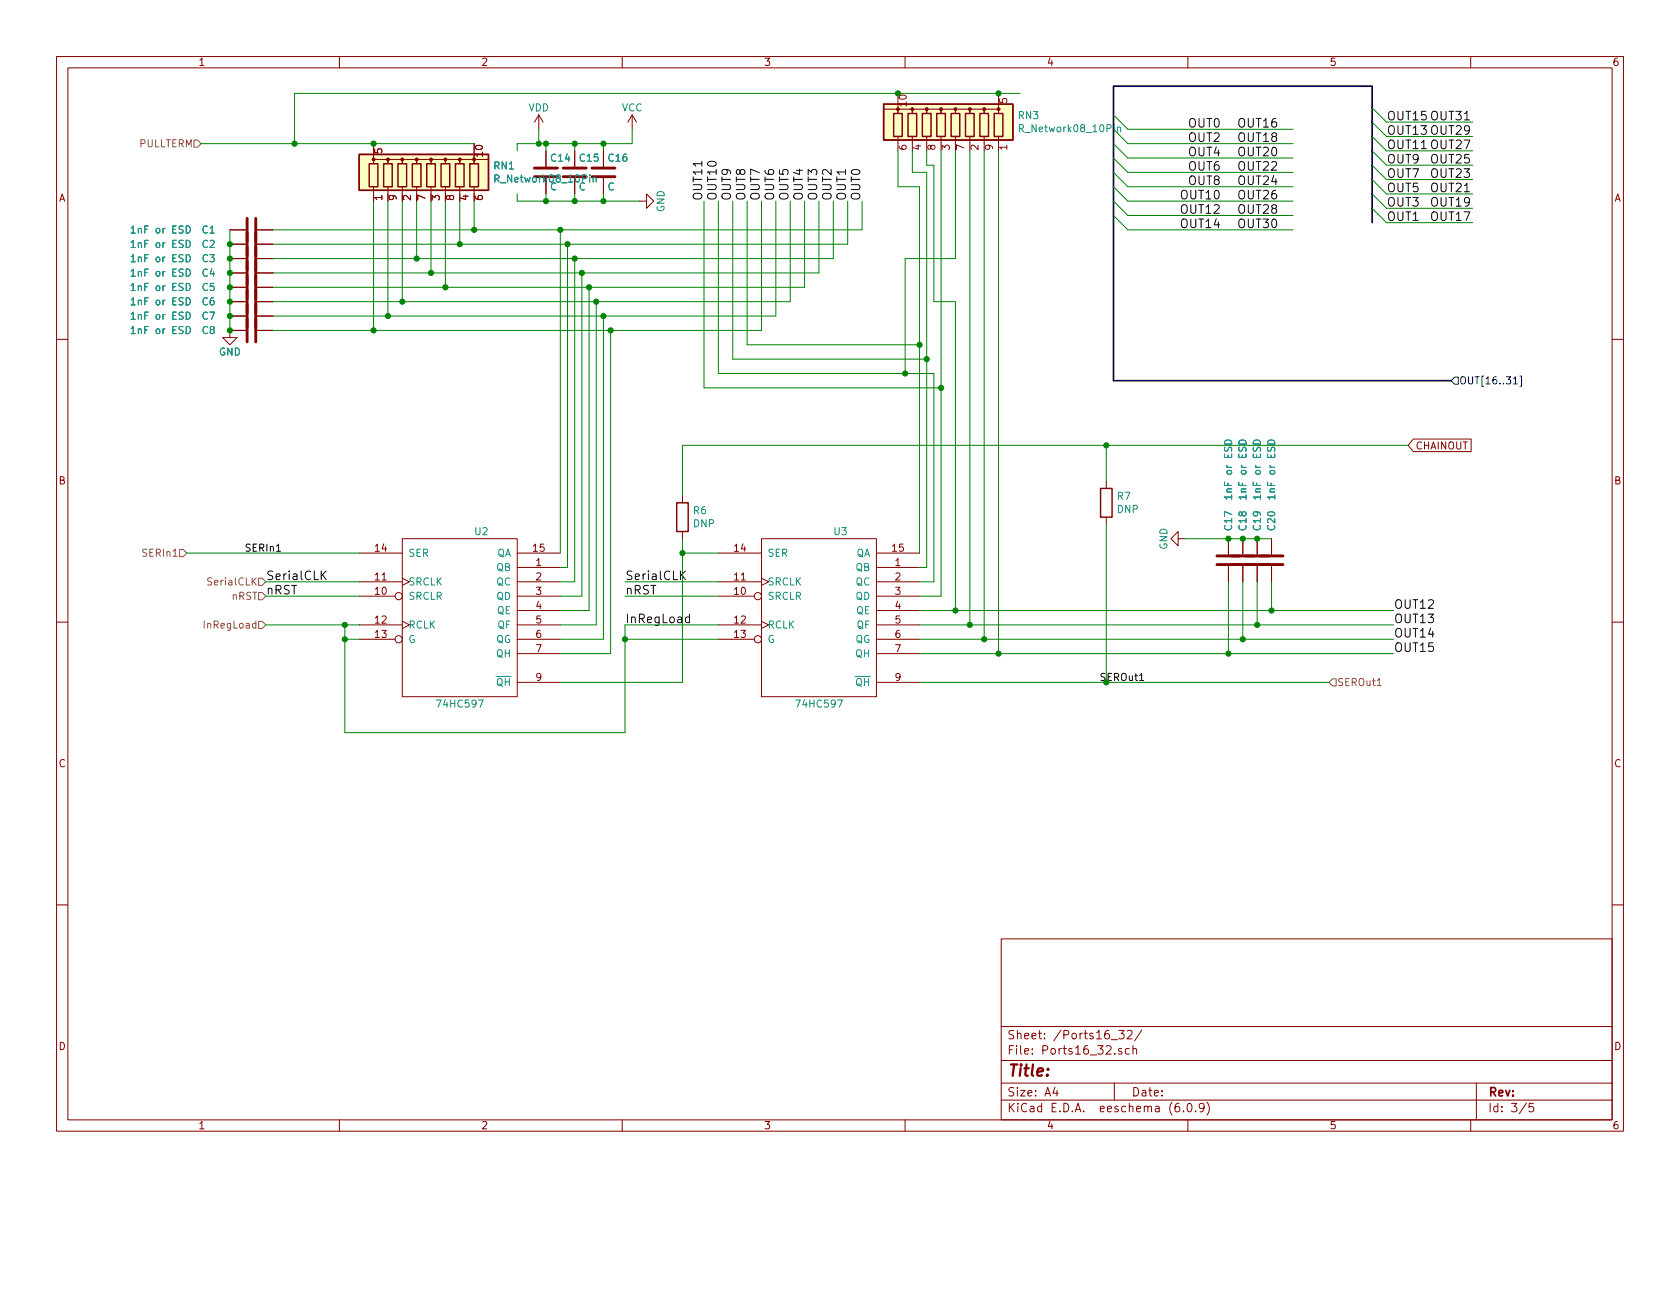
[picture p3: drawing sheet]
EESchema Schematic File Version 4
EELAYER 30 0
EELAYER END
$Descr A4 11693 8268
encoding utf-8
Sheet 3 5
Title ""
Date ""
Rev ""
Comp ""
Comment1 ""
Comment2 ""
Comment3 ""
Comment4 ""
$EndDescr
$Comp
L SerialIOProc-rescue:74HC595-SerialIOProc-rescue U3
U 1 1
P 5700 4300
AR Path="/5CFC7757/5CEA012A" Ref="U3"  Part="1" 
AR Path="/5CFEE74D/5CEA012A" Ref="U?"  Part="1" 
AR Path="/5CE81FF5/5CEA012A" Ref="U?"  Part="1" 
AR Path="/5CEA012A" Ref="U3"  Part="1" 
F 0 "U3" H 5850 4900 50  0000 C CNN
F 1 "74HC597" H 5700 3700 50  0000 C CNN
F 2 "SMD_Packages:SO-16-N" H 5700 4300 50  0001 C CNN
F 3 "" H 5700 4300 50  0001 C CNN
	1    5700 4300
	1    0    0    -1  
$EndComp
Text Label 4350 4350 0    60   ~ 0
InRegLoad
Text Label 4350 4150 0    60   ~ 0
nRST
Text Label 4350 4050 0    60   ~ 0
SerialCLK
$Comp
L SerialIOProc-rescue:74HC595-SerialIOProc-rescue U2
U 1 1
P 3200 4300
AR Path="/5CFC7757/5CEA010C" Ref="U2"  Part="1" 
AR Path="/5CFEE74D/5CEA010C" Ref="U?"  Part="1" 
AR Path="/5CE81FF5/5CEA010C" Ref="U?"  Part="1" 
AR Path="/5CEA010C" Ref="U2"  Part="1" 
F 0 "U2" H 3350 4900 50  0000 C CNN
F 1 "74HC597" H 3200 3700 50  0000 C CNN
F 2 "SMD_Packages:SO-16-N" H 3200 4300 50  0001 C CNN
F 3 "" H 3200 4300 50  0001 C CNN
	1    3200 4300
	1    0    0    -1  
$EndComp
Text Label 1850 4150 0    60   ~ 0
nRST
Text Label 1850 4050 0    60   ~ 0
SerialCLK
$Comp
L power:VDD #PWR010
U 1 1
P 3750 900
AR Path="/5CFC7757/5CEA0111" Ref="#PWR010"  Part="1" 
AR Path="/5CFEE74D/5CEA0111" Ref="#PWR?"  Part="1" 
AR Path="/5CE81FF5/5CEA0111" Ref="#PWR?"  Part="1" 
F 0 "#PWR010" H 3750 750 50  0001 C CNN
F 1 "VDD" H 3750 1050 50  0000 C CNN
F 2 "" H 3750 900 50  0001 C CNN
F 3 "" H 3750 900 50  0001 C CNN
	1    3750 900 
	1    0    0    -1  
$EndComp
Wire Wire Line
	9250 4750 7700 4750
Wire Wire Line
	2600 2300 2600 1400
Wire Wire Line
	2700 1400 2700 2200
Wire Wire Line
	2800 2100 2800 1400
Wire Wire Line
	3750 1000 3750 900 
Wire Wire Line
	3900 3850 3900 1600
Connection ~ 3900 1600
Wire Wire Line
	3950 1700 3950 3950
Wire Wire Line
	3950 3950 3900 3950
Connection ~ 3950 1700
Wire Wire Line
	3900 4050 4000 4050
Wire Wire Line
	4000 4050 4000 1800
Connection ~ 4000 1800
Wire Wire Line
	4050 1900 4050 4150
Wire Wire Line
	4050 4150 3900 4150
Connection ~ 4050 1900
Wire Wire Line
	3900 4250 4100 4250
Wire Wire Line
	4100 4250 4100 2000
Connection ~ 4100 2000
Wire Wire Line
	4150 2100 4150 4350
Wire Wire Line
	4150 4350 3900 4350
Connection ~ 4150 2100
Wire Wire Line
	4200 2200 4200 4450
Wire Wire Line
	4200 4450 3900 4450
Connection ~ 4200 2200
Wire Wire Line
	3900 4550 4250 4550
Wire Wire Line
	4250 4550 4250 2300
Connection ~ 4250 2300
Wire Wire Line
	6450 3950 6400 3950
Wire Wire Line
	6400 4050 6500 4050
Wire Wire Line
	6550 4150 6400 4150
Wire Wire Line
	3900 4750 4750 4750
Wire Wire Line
	4750 4750 4750 3850
Wire Wire Line
	4750 3850 5000 3850
Wire Wire Line
	4350 4150 5000 4150
Wire Wire Line
	2500 4150 1850 4150
Wire Wire Line
	1850 4050 2500 4050
Wire Wire Line
	4350 4050 5000 4050
Wire Wire Line
	5000 4350 4350 4350
Wire Wire Line
	4350 4350 4350 4450
Wire Wire Line
	2500 4350 2400 4350
Wire Wire Line
	2400 4350 2400 4450
Wire Wire Line
	2400 4450 2500 4450
$Comp
L Device:C C15
U 1 1
P 4000 1200
AR Path="/5CFC7757/5CEA0135" Ref="C15"  Part="1" 
AR Path="/5CFEE74D/5CEA0135" Ref="C?"  Part="1" 
AR Path="/5CE81FF5/5CEA0135" Ref="C?"  Part="1" 
F 0 "C15" H 4025 1300 50  0000 L CNN
F 1 "C" H 4025 1100 50  0000 L CNN
F 2 "Capacitor_SMD:C_0603_1608Metric_Pad1.08x0.95mm_HandSolder" H 4038 1050 50  0001 C CNN
F 3 "" H 4000 1200 50  0001 C CNN
	1    4000 1200
	1    0    0    -1  
$EndComp
Wire Wire Line
	3600 1050 3600 1000
Wire Wire Line
	3800 1000 3800 1050
Connection ~ 3750 1000
Wire Wire Line
	4000 1000 4000 1050
Connection ~ 3800 1000
Wire Wire Line
	3600 1350 3600 1400
Wire Wire Line
	3800 1350 3800 1400
Connection ~ 3800 1400
Wire Wire Line
	4000 1350 4000 1400
Connection ~ 4000 1400
$Comp
L Device:C C16
U 1 1
P 4200 1200
AR Path="/5CFC7757/5CEA0113" Ref="C16"  Part="1" 
AR Path="/5CFEE74D/5CEA0113" Ref="C?"  Part="1" 
AR Path="/5CE81FF5/5CEA0113" Ref="C?"  Part="1" 
F 0 "C16" H 4225 1300 50  0000 L CNN
F 1 "C" H 4225 1100 50  0000 L CNN
F 2 "Capacitor_SMD:C_0603_1608Metric_Pad1.08x0.95mm_HandSolder" H 4238 1050 50  0001 C CNN
F 3 "" H 4200 1200 50  0001 C CNN
	1    4200 1200
	1    0    0    -1  
$EndComp
Wire Wire Line
	4200 1400 4200 1350
Connection ~ 4200 1400
Wire Wire Line
	4200 1000 4200 1050
Connection ~ 4000 1000
Connection ~ 4200 1000
$Comp
L power:VCC #PWR011
U 1 1
P 4400 900
AR Path="/5CFC7757/5CEA0137" Ref="#PWR011"  Part="1" 
AR Path="/5CFEE74D/5CEA0137" Ref="#PWR?"  Part="1" 
AR Path="/5CE81FF5/5CEA0137" Ref="#PWR?"  Part="1" 
F 0 "#PWR011" H 4400 750 50  0001 C CNN
F 1 "VCC" H 4400 1050 50  0000 C CNN
F 2 "" H 4400 900 50  0001 C CNN
F 3 "" H 4400 900 50  0001 C CNN
	1    4400 900 
	1    0    0    -1  
$EndComp
Wire Wire Line
	4400 900  4400 1000
Wire Wire Line
	4400 1000 4200 1000
$Comp
L power:GND #PWR012
U 1 1
P 4450 1400
AR Path="/5CFC7757/5CFFCB71" Ref="#PWR012"  Part="1" 
AR Path="/5CFEE74D/5CFFCB71" Ref="#PWR?"  Part="1" 
AR Path="/5CE81FF5/5CFFCB71" Ref="#PWR?"  Part="1" 
F 0 "#PWR012" H 4450 1150 50  0001 C CNN
F 1 "GND" H 4450 1250 50  0000 C CNN
F 2 "" H 4450 1400 50  0001 C CNN
F 3 "" H 4450 1400 50  0001 C CNN
	1    4450 1400
	0    -1   -1   0   
$EndComp
Wire Wire Line
	3600 1400 3800 1400
Wire Wire Line
	5800 1800 4000 1800
Wire Wire Line
	5900 1700 3950 1700
Text Label 6000 1400 1    60   ~ 0
OUT0
Text Label 5900 1400 1    60   ~ 0
OUT1
Text Label 5800 1400 1    60   ~ 0
OUT2
Text Label 5700 1400 1    60   ~ 0
OUT3
Text Label 5600 1400 1    60   ~ 0
OUT4
Text Label 5500 1400 1    60   ~ 0
OUT5
Text Label 5400 1400 1    60   ~ 0
OUT6
Text Label 5300 1400 1    60   ~ 0
OUT7
Text Label 5200 1400 1    60   ~ 0
OUT8
Text Label 5100 1400 1    60   ~ 0
OUT9
Text Label 5000 1400 1    60   ~ 0
OUT10
Text Label 4900 1400 1    60   ~ 0
OUT11
Text Label 9700 4250 0    60   ~ 0
OUT12
Text Label 9700 4350 0    60   ~ 0
OUT13
Text Label 9700 4450 0    60   ~ 0
OUT14
Text Label 9700 4550 0    60   ~ 0
OUT15
Text Label 8500 900  2    60   ~ 0
OUT0
Text Label 8500 1000 2    60   ~ 0
OUT2
Text Label 8500 1100 2    60   ~ 0
OUT4
Text Label 8500 1200 2    60   ~ 0
OUT6
Text Label 8500 1300 2    60   ~ 0
OUT8
Text Label 8500 1400 2    60   ~ 0
OUT10
Text Label 8500 1500 2    60   ~ 0
OUT12
Text Label 8500 1600 2    60   ~ 0
OUT14
Text Label 9650 1550 0    60   ~ 0
OUT1
Text Label 9650 1450 0    60   ~ 0
OUT3
Text Label 9650 1350 0    60   ~ 0
OUT5
Text Label 9650 1250 0    60   ~ 0
OUT7
Text Label 9650 1150 0    60   ~ 0
OUT9
Text Label 9650 1050 0    60   ~ 0
OUT11
Text Label 9650 950  0    60   ~ 0
OUT13
Text Label 9650 850  0    60   ~ 0
OUT15
Wire Wire Line
	6400 3850 6400 2400
Wire Wire Line
	6400 2400 5200 2400
Wire Wire Line
	6450 3950 6450 2500
Wire Wire Line
	6450 2500 5100 2500
Wire Wire Line
	6500 4050 6500 2600
Wire Wire Line
	6500 2600 6300 2600
Wire Wire Line
	6550 2700 6550 4150
Wire Wire Line
	2600 2300 4250 2300
Wire Wire Line
	2700 2200 4200 2200
Wire Wire Line
	2800 2100 4150 2100
Wire Wire Line
	3900 1600 6000 1600
Wire Wire Line
	4050 1900 5700 1900
Wire Wire Line
	4100 2000 5600 2000
Wire Wire Line
	4150 2100 5500 2100
Wire Wire Line
	4200 2200 5400 2200
Wire Wire Line
	4250 2300 5300 2300
Wire Wire Line
	3750 1000 3600 1000
Wire Wire Line
	3800 1000 3750 1000
Wire Wire Line
	3800 1400 4000 1400
Wire Wire Line
	4000 1400 4200 1400
Wire Wire Line
	4200 1400 4450 1400
Wire Wire Line
	4000 1000 3800 1000
Wire Wire Line
	4200 1000 4000 1000
Wire Wire Line
	4900 2700 6550 2700
Wire Wire Line
	4350 4450 5000 4450
Wire Wire Line
	1300 3850 2500 3850
Text HLabel 9250 4750 2    50   Input ~ 0
SEROut1
Text HLabel 1300 3850 0    50   Input ~ 0
SERIn1
Text HLabel 10100 2650 2    50   Input ~ 0
OUT[16..31]
Wire Bus Line
	10100 2650 7750 2650
Entry Wire Line
	7750 1000 7850 1100
Entry Wire Line
	7750 1100 7850 1200
Entry Wire Line
	7750 1200 7850 1300
Entry Wire Line
	7750 1300 7850 1400
Entry Wire Line
	7750 1400 7850 1500
Entry Wire Line
	7750 1500 7850 1600
Entry Wire Line
	7750 900  7850 1000
Entry Wire Line
	7750 800  7850 900 
Wire Bus Line
	7750 600  9550 600 
Entry Wire Line
	9550 750  9650 850 
Entry Wire Line
	9550 850  9650 950 
Entry Wire Line
	9550 950  9650 1050
Entry Wire Line
	9550 1050 9650 1150
Entry Wire Line
	9550 1150 9650 1250
Entry Wire Line
	9550 1250 9650 1350
Entry Wire Line
	9550 1350 9650 1450
Entry Wire Line
	9550 1450 9650 1550
Text HLabel 1400 1000 0    50   Input ~ 0
PULLTERM
Wire Wire Line
	2050 650  2050 1000
Connection ~ 2050 1000
Wire Wire Line
	2050 1000 1400 1000
$Comp
L Device:C C20
U 1 1
P 8850 3900
AR Path="/5CFC7757/5CEA014B" Ref="C20"  Part="1" 
AR Path="/5CFEE74D/5CEA014B" Ref="C?"  Part="1" 
AR Path="/5CE81FF5/5CEA014B" Ref="C?"  Part="1" 
F 0 "C20" V 8850 3550 50  0000 L CNN
F 1 "1nF or ESD" V 8850 3050 50  0000 L CNN
F 2 "Capacitor_SMD:C_0603_1608Metric_Pad1.08x0.95mm_HandSolder" H 8888 3750 50  0001 C CNN
F 3 "" H 8850 3900 50  0001 C CNN
	1    8850 3900
	-1   0    0    1   
$EndComp
$Comp
L Device:C C19
U 1 1
P 8750 3900
AR Path="/5CFC7757/5CEA014C" Ref="C19"  Part="1" 
AR Path="/5CFEE74D/5CEA014C" Ref="C?"  Part="1" 
AR Path="/5CE81FF5/5CEA014C" Ref="C?"  Part="1" 
F 0 "C19" V 8750 3550 50  0000 L CNN
F 1 "1nF or ESD" V 8750 3050 50  0000 L CNN
F 2 "Capacitor_SMD:C_0603_1608Metric_Pad1.08x0.95mm_HandSolder" H 8788 3750 50  0001 C CNN
F 3 "" H 8750 3900 50  0001 C CNN
	1    8750 3900
	-1   0    0    1   
$EndComp
$Comp
L Device:C C18
U 1 1
P 8650 3900
AR Path="/5CFC7757/5CEA0129" Ref="C18"  Part="1" 
AR Path="/5CFEE74D/5CEA0129" Ref="C?"  Part="1" 
AR Path="/5CE81FF5/5CEA0129" Ref="C?"  Part="1" 
F 0 "C18" V 8650 3550 50  0000 L CNN
F 1 "1nF or ESD" V 8650 3050 50  0000 L CNN
F 2 "Capacitor_SMD:C_0603_1608Metric_Pad1.08x0.95mm_HandSolder" H 8688 3750 50  0001 C CNN
F 3 "" H 8650 3900 50  0001 C CNN
	1    8650 3900
	-1   0    0    1   
$EndComp
$Comp
L Device:C C17
U 1 1
P 8550 3900
AR Path="/5CFC7757/5CFFCB86" Ref="C17"  Part="1" 
AR Path="/5CFEE74D/5CFFCB86" Ref="C?"  Part="1" 
AR Path="/5CE81FF5/5CFFCB86" Ref="C?"  Part="1" 
F 0 "C17" V 8550 3550 50  0000 L CNN
F 1 "1nF or ESD" V 8550 3050 50  0000 L CNN
F 2 "Capacitor_SMD:C_0603_1608Metric_Pad1.08x0.95mm_HandSolder" H 8588 3750 50  0001 C CNN
F 3 "" H 8550 3900 50  0001 C CNN
	1    8550 3900
	-1   0    0    1   
$EndComp
$Comp
L power:GND #PWR013
U 1 1
P 8250 3750
AR Path="/5CFC7757/5CEA0150" Ref="#PWR013"  Part="1" 
AR Path="/5CFEE74D/5CEA0150" Ref="#PWR?"  Part="1" 
AR Path="/5CE81FF5/5CEA0150" Ref="#PWR?"  Part="1" 
F 0 "#PWR013" H 8250 3500 50  0001 C CNN
F 1 "GND" H 8250 3600 50  0000 C CNN
F 2 "" H 8250 3750 50  0001 C CNN
F 3 "" H 8250 3750 50  0001 C CNN
	1    8250 3750
	0    1    1    0   
$EndComp
Connection ~ 8750 3750
Wire Wire Line
	8750 3750 8850 3750
Connection ~ 8650 3750
Wire Wire Line
	8650 3750 8750 3750
Connection ~ 8550 3750
Wire Wire Line
	8550 3750 8650 3750
Wire Wire Line
	8850 4050 8850 4250
Connection ~ 8850 4250
Wire Wire Line
	8750 4050 8750 4350
Connection ~ 8750 4350
Wire Wire Line
	8650 4050 8650 4450
Connection ~ 8650 4450
Wire Wire Line
	8550 4050 8550 4550
Connection ~ 8550 4550
Wire Wire Line
	8250 3750 8550 3750
Text HLabel 1850 4050 0    50   Input ~ 0
SerialCLK
Text HLabel 1850 4150 0    50   Input ~ 0
nRST
Text HLabel 1850 4350 0    50   Input ~ 0
InRegLoad
Wire Wire Line
	1850 4350 2400 4350
Connection ~ 2400 4350
Wire Wire Line
	2400 4450 2400 5100
Wire Wire Line
	2400 5100 4350 5100
Wire Wire Line
	4350 5100 4350 4450
Connection ~ 2400 4450
Connection ~ 4350 4450
Text Label 8900 900  2    60   ~ 0
OUT16
Text Label 8900 1000 2    60   ~ 0
OUT18
Text Label 8900 1100 2    60   ~ 0
OUT20
Text Label 8900 1200 2    60   ~ 0
OUT22
Text Label 8900 1300 2    60   ~ 0
OUT24
Text Label 8900 1400 2    60   ~ 0
OUT26
Text Label 8900 1500 2    60   ~ 0
OUT28
Text Label 8900 1600 2    60   ~ 0
OUT30
Text Label 9950 1550 0    60   ~ 0
OUT17
Text Label 9950 1450 0    60   ~ 0
OUT19
Text Label 9950 1350 0    60   ~ 0
OUT21
Text Label 9950 1250 0    60   ~ 0
OUT23
Text Label 9950 1150 0    60   ~ 0
OUT25
Text Label 9950 1050 0    60   ~ 0
OUT27
Text Label 9950 950  0    60   ~ 0
OUT29
Text Label 9950 850  0    60   ~ 0
OUT31
Wire Wire Line
	9650 1550 10250 1550
Wire Wire Line
	9650 1450 10250 1450
Wire Wire Line
	9650 1350 10250 1350
Wire Wire Line
	9650 1250 10250 1250
Wire Wire Line
	9650 1150 10250 1150
Wire Wire Line
	9650 1050 10250 1050
Wire Wire Line
	9650 950  10250 950 
Wire Wire Line
	9650 850  10250 850 
Wire Wire Line
	7850 900  9000 900 
Wire Wire Line
	7850 1000 9000 1000
Wire Wire Line
	7850 1100 9000 1100
Wire Wire Line
	7850 1200 9000 1200
Wire Wire Line
	7850 1300 9000 1300
Wire Wire Line
	7850 1400 9000 1400
Wire Wire Line
	7850 1500 9000 1500
Wire Wire Line
	7850 1600 9000 1600
Text Label 1700 3850 0    50   ~ 0
SERIn1
Text Label 7650 4750 0    50   ~ 0
SEROut1
$Comp
L Device:C C14
U 1 1
P 3800 1200
AR Path="/5CFC7757/5CE4B454" Ref="C14"  Part="1" 
AR Path="/5CFEE74D/5CE4B454" Ref="C?"  Part="1" 
AR Path="/5CE81FF5/5CE4B454" Ref="C?"  Part="1" 
F 0 "C14" H 3825 1300 50  0000 L CNN
F 1 "C" H 3825 1100 50  0000 L CNN
F 2 "Capacitor_SMD:C_0603_1608Metric_Pad1.08x0.95mm_HandSolder" H 3838 1050 50  0001 C CNN
F 3 "" H 3800 1200 50  0001 C CNN
	1    3800 1200
	1    0    0    -1  
$EndComp
$Comp
L Device:R R7
U 1 1
P 7700 3500
F 0 "R7" H 7770 3546 50  0000 L CNN
F 1 "DNP" H 7770 3455 50  0000 L CNN
F 2 "Resistor_SMD:R_0603_1608Metric_Pad0.98x0.95mm_HandSolder" V 7630 3500 50  0001 C CNN
F 3 "~" H 7700 3500 50  0001 C CNN
	1    7700 3500
	1    0    0    -1  
$EndComp
$Comp
L Device:R R6
U 1 1
P 4750 3600
F 0 "R6" H 4820 3646 50  0000 L CNN
F 1 "DNP" H 4820 3555 50  0000 L CNN
F 2 "Resistor_SMD:R_0603_1608Metric_Pad0.98x0.95mm_HandSolder" V 4680 3600 50  0001 C CNN
F 3 "~" H 4750 3600 50  0001 C CNN
	1    4750 3600
	1    0    0    -1  
$EndComp
Wire Wire Line
	4750 3850 4750 3750
Connection ~ 4750 3850
Wire Wire Line
	4750 3450 4750 3100
Wire Wire Line
	4750 3100 7700 3100
Wire Wire Line
	7700 3350 7700 3100
Connection ~ 7700 3100
Wire Wire Line
	7700 3100 9800 3100
Wire Wire Line
	7700 3650 7700 4750
Connection ~ 7700 4750
Wire Wire Line
	7700 4750 6400 4750
Text GLabel 9800 3100 2    50   Input ~ 0
CHAINOUT
Wire Wire Line
	6250 650  2050 650 
Wire Wire Line
	6400 4550 6950 4550
Wire Wire Line
	6400 4450 6850 4450
Wire Wire Line
	6400 4350 6750 4350
Wire Wire Line
	6950 1050 6950 4550
Connection ~ 6950 4550
Wire Wire Line
	6950 4550 8550 4550
Wire Wire Line
	6850 1050 6850 4450
Connection ~ 6850 4450
Wire Wire Line
	6850 4450 8650 4450
Wire Wire Line
	6750 1050 6750 4350
Connection ~ 6750 4350
Wire Wire Line
	6750 4350 8750 4350
Wire Wire Line
	6550 2700 6550 1050
Connection ~ 6550 2700
Wire Wire Line
	6500 1150 6450 1150
Wire Wire Line
	6450 1150 6450 1050
Wire Wire Line
	6450 2500 6450 1200
Wire Wire Line
	6450 1200 6350 1200
Wire Wire Line
	6350 1200 6350 1050
Connection ~ 6450 2500
Wire Wire Line
	6400 1300 6250 1300
Wire Wire Line
	6250 1300 6250 1050
Connection ~ 2600 1000
$Comp
L CLRLibrary:R_Network08_10Pin RN1
U 1 1
P 3000 1200
F 0 "RN1" H 3430 1246 50  0000 L CNN
F 1 "R_Network08_10Pin" H 3430 1155 50  0000 L CNN
F 2 "CLRLibrary:EXBA10P" V 3575 1200 50  0001 C CNN
F 3 "http://www.vishay.com/docs/31509/csc.pdf" H 3000 1200 50  0001 C CNN
	1    3000 1200
	1    0    0    -1  
$EndComp
Wire Wire Line
	2600 1000 3300 1000
Wire Wire Line
	2050 1000 2600 1000
Wire Wire Line
	6400 1300 6400 2400
Connection ~ 6400 2400
Wire Wire Line
	3100 1400 3100 2000
Wire Wire Line
	3100 2000 4100 2000
Wire Wire Line
	3000 1400 3000 1900
Wire Wire Line
	3000 1900 4050 1900
Wire Wire Line
	2900 1400 2900 1800
Wire Wire Line
	2900 1800 4000 1800
Wire Wire Line
	3200 1400 3200 1700
Wire Wire Line
	3200 1700 3950 1700
Wire Wire Line
	3300 1400 3300 1600
Wire Wire Line
	3300 1600 3900 1600
Wire Wire Line
	6950 650  7100 650 
Connection ~ 6250 650 
Wire Wire Line
	6400 4250 6650 4250
Connection ~ 6950 650 
Wire Wire Line
	6250 650  6950 650 
$Comp
L CLRLibrary:R_Network08_10Pin RN3
U 1 1
P 6550 850
F 0 "RN3" H 6020 896 50  0000 R CNN
F 1 "R_Network08_10Pin" H 6020 805 50  0000 R CNN
F 2 "CLRLibrary:EXBA10P" V 7125 850 50  0001 C CNN
F 3 "http://www.vishay.com/docs/31509/csc.pdf" H 6550 850 50  0001 C CNN
	1    6550 850 
	-1   0    0    -1  
$EndComp
Wire Wire Line
	6500 1150 6500 2100
Wire Wire Line
	6500 2100 6650 2100
Wire Wire Line
	6650 2100 6650 4250
Connection ~ 6650 4250
Wire Wire Line
	6650 4250 8850 4250
Wire Wire Line
	6650 1050 6650 1800
Wire Wire Line
	6650 1800 6300 1800
Wire Wire Line
	6300 1800 6300 2600
Connection ~ 6300 2600
Wire Wire Line
	6300 2600 5000 2600
Wire Wire Line
	8850 4250 9700 4250
Wire Wire Line
	8750 4350 9700 4350
Wire Wire Line
	8650 4450 9700 4450
Wire Wire Line
	8550 4550 9700 4550
Wire Wire Line
	4900 1400 4900 2700
Wire Wire Line
	5000 1400 5000 2600
Wire Wire Line
	5100 1400 5100 2500
Wire Wire Line
	5200 1400 5200 2400
Wire Wire Line
	5300 1400 5300 2300
Wire Wire Line
	5400 1400 5400 2200
Wire Wire Line
	5500 1400 5500 2100
Wire Wire Line
	5600 1400 5600 2000
Wire Wire Line
	5700 1400 5700 1900
Wire Wire Line
	5800 1400 5800 1800
Wire Wire Line
	5900 1400 5900 1700
Wire Wire Line
	6000 1400 6000 1600
$Comp
L Device:C C1
U 1 1
P 1750 1600
AR Path="/5CFC7757/63335283" Ref="C1"  Part="1" 
AR Path="/5CFEE74D/63335283" Ref="C?"  Part="1" 
AR Path="/5CE81FF5/63335283" Ref="C?"  Part="1" 
F 0 "C1" V 1750 1250 50  0000 L CNN
F 1 "1nF or ESD" V 1750 750 50  0000 L CNN
F 2 "Capacitor_SMD:C_0603_1608Metric_Pad1.08x0.95mm_HandSolder" H 1788 1450 50  0001 C CNN
F 3 "" H 1750 1600 50  0001 C CNN
	1    1750 1600
	0    1    1    0   
$EndComp
$Comp
L Device:C C2
U 1 1
P 1750 1700
AR Path="/5CFC7757/63335489" Ref="C2"  Part="1" 
AR Path="/5CFEE74D/63335489" Ref="C?"  Part="1" 
AR Path="/5CE81FF5/63335489" Ref="C?"  Part="1" 
F 0 "C2" V 1750 1350 50  0000 L CNN
F 1 "1nF or ESD" V 1750 850 50  0000 L CNN
F 2 "Capacitor_SMD:C_0603_1608Metric_Pad1.08x0.95mm_HandSolder" H 1788 1550 50  0001 C CNN
F 3 "" H 1750 1700 50  0001 C CNN
	1    1750 1700
	0    1    1    0   
$EndComp
$Comp
L Device:C C3
U 1 1
P 1750 1800
AR Path="/5CFC7757/63335493" Ref="C3"  Part="1" 
AR Path="/5CFEE74D/63335493" Ref="C?"  Part="1" 
AR Path="/5CE81FF5/63335493" Ref="C?"  Part="1" 
F 0 "C3" V 1750 1450 50  0000 L CNN
F 1 "1nF or ESD" V 1750 950 50  0000 L CNN
F 2 "Capacitor_SMD:C_0603_1608Metric_Pad1.08x0.95mm_HandSolder" H 1788 1650 50  0001 C CNN
F 3 "" H 1750 1800 50  0001 C CNN
	1    1750 1800
	0    1    1    0   
$EndComp
$Comp
L Device:C C4
U 1 1
P 1750 1900
AR Path="/5CFC7757/6333549D" Ref="C4"  Part="1" 
AR Path="/5CFEE74D/6333549D" Ref="C?"  Part="1" 
AR Path="/5CE81FF5/6333549D" Ref="C?"  Part="1" 
F 0 "C4" V 1750 1550 50  0000 L CNN
F 1 "1nF or ESD" V 1750 1050 50  0000 L CNN
F 2 "Capacitor_SMD:C_0603_1608Metric_Pad1.08x0.95mm_HandSolder" H 1788 1750 50  0001 C CNN
F 3 "" H 1750 1900 50  0001 C CNN
	1    1750 1900
	0    1    1    0   
$EndComp
$Comp
L power:GND #PWR017
U 1 1
P 1600 2300
AR Path="/5CFC7757/633354A7" Ref="#PWR017"  Part="1" 
AR Path="/5CFEE74D/633354A7" Ref="#PWR?"  Part="1" 
AR Path="/5CE81FF5/633354A7" Ref="#PWR?"  Part="1" 
F 0 "#PWR017" H 1600 2050 50  0001 C CNN
F 1 "GND" H 1600 2150 50  0000 C CNN
F 2 "" H 1600 2300 50  0001 C CNN
F 3 "" H 1600 2300 50  0001 C CNN
	1    1600 2300
	1    0    0    -1  
$EndComp
Connection ~ 1600 1700
Wire Wire Line
	1600 1700 1600 1600
Connection ~ 1600 1800
Wire Wire Line
	1600 1800 1600 1700
Connection ~ 1600 1900
Wire Wire Line
	1600 1900 1600 1800
Wire Wire Line
	1600 2200 1600 2100
$Comp
L Device:C C5
U 1 1
P 1750 2000
AR Path="/5CFC7757/63340F93" Ref="C5"  Part="1" 
AR Path="/5CFEE74D/63340F93" Ref="C?"  Part="1" 
AR Path="/5CE81FF5/63340F93" Ref="C?"  Part="1" 
F 0 "C5" V 1750 1650 50  0000 L CNN
F 1 "1nF or ESD" V 1750 1150 50  0000 L CNN
F 2 "Capacitor_SMD:C_0603_1608Metric_Pad1.08x0.95mm_HandSolder" H 1788 1850 50  0001 C CNN
F 3 "" H 1750 2000 50  0001 C CNN
	1    1750 2000
	0    1    1    0   
$EndComp
$Comp
L Device:C C6
U 1 1
P 1750 2100
AR Path="/5CFC7757/633411ED" Ref="C6"  Part="1" 
AR Path="/5CFEE74D/633411ED" Ref="C?"  Part="1" 
AR Path="/5CE81FF5/633411ED" Ref="C?"  Part="1" 
F 0 "C6" V 1750 1750 50  0000 L CNN
F 1 "1nF or ESD" V 1750 1250 50  0000 L CNN
F 2 "Capacitor_SMD:C_0603_1608Metric_Pad1.08x0.95mm_HandSolder" H 1788 1950 50  0001 C CNN
F 3 "" H 1750 2100 50  0001 C CNN
	1    1750 2100
	0    1    1    0   
$EndComp
$Comp
L Device:C C7
U 1 1
P 1750 2200
AR Path="/5CFC7757/633411F7" Ref="C7"  Part="1" 
AR Path="/5CFEE74D/633411F7" Ref="C?"  Part="1" 
AR Path="/5CE81FF5/633411F7" Ref="C?"  Part="1" 
F 0 "C7" V 1750 1850 50  0000 L CNN
F 1 "1nF or ESD" V 1750 1350 50  0000 L CNN
F 2 "Capacitor_SMD:C_0603_1608Metric_Pad1.08x0.95mm_HandSolder" H 1788 2050 50  0001 C CNN
F 3 "" H 1750 2200 50  0001 C CNN
	1    1750 2200
	0    1    1    0   
$EndComp
$Comp
L Device:C C8
U 1 1
P 1750 2300
AR Path="/5CFC7757/63341201" Ref="C8"  Part="1" 
AR Path="/5CFEE74D/63341201" Ref="C?"  Part="1" 
AR Path="/5CE81FF5/63341201" Ref="C?"  Part="1" 
F 0 "C8" V 1750 1950 50  0000 L CNN
F 1 "1nF or ESD" V 1750 1450 50  0000 L CNN
F 2 "Capacitor_SMD:C_0603_1608Metric_Pad1.08x0.95mm_HandSolder" H 1788 2150 50  0001 C CNN
F 3 "" H 1750 2300 50  0001 C CNN
	1    1750 2300
	0    1    1    0   
$EndComp
Connection ~ 1600 2000
Wire Wire Line
	1600 2000 1600 1900
Connection ~ 1600 2100
Wire Wire Line
	1600 2100 1600 2000
Connection ~ 1600 2200
Wire Wire Line
	1600 2200 1600 2300
Connection ~ 1600 2300
Wire Wire Line
	1900 1600 3300 1600
Connection ~ 3300 1600
Wire Wire Line
	1900 1700 3200 1700
Connection ~ 3200 1700
Wire Wire Line
	1900 1800 2900 1800
Connection ~ 2900 1800
Wire Wire Line
	1900 1900 3000 1900
Connection ~ 3000 1900
Wire Wire Line
	1900 2000 3100 2000
Connection ~ 3100 2000
Wire Wire Line
	1900 2100 2800 2100
Connection ~ 2800 2100
Wire Wire Line
	1900 2200 2700 2200
Connection ~ 2700 2200
Wire Wire Line
	1900 2300 2600 2300
Connection ~ 2600 2300
Wire Bus Line
	7750 600  7750 2650
Wire Bus Line
	9550 600  9550 1550
$EndSCHEMATC
